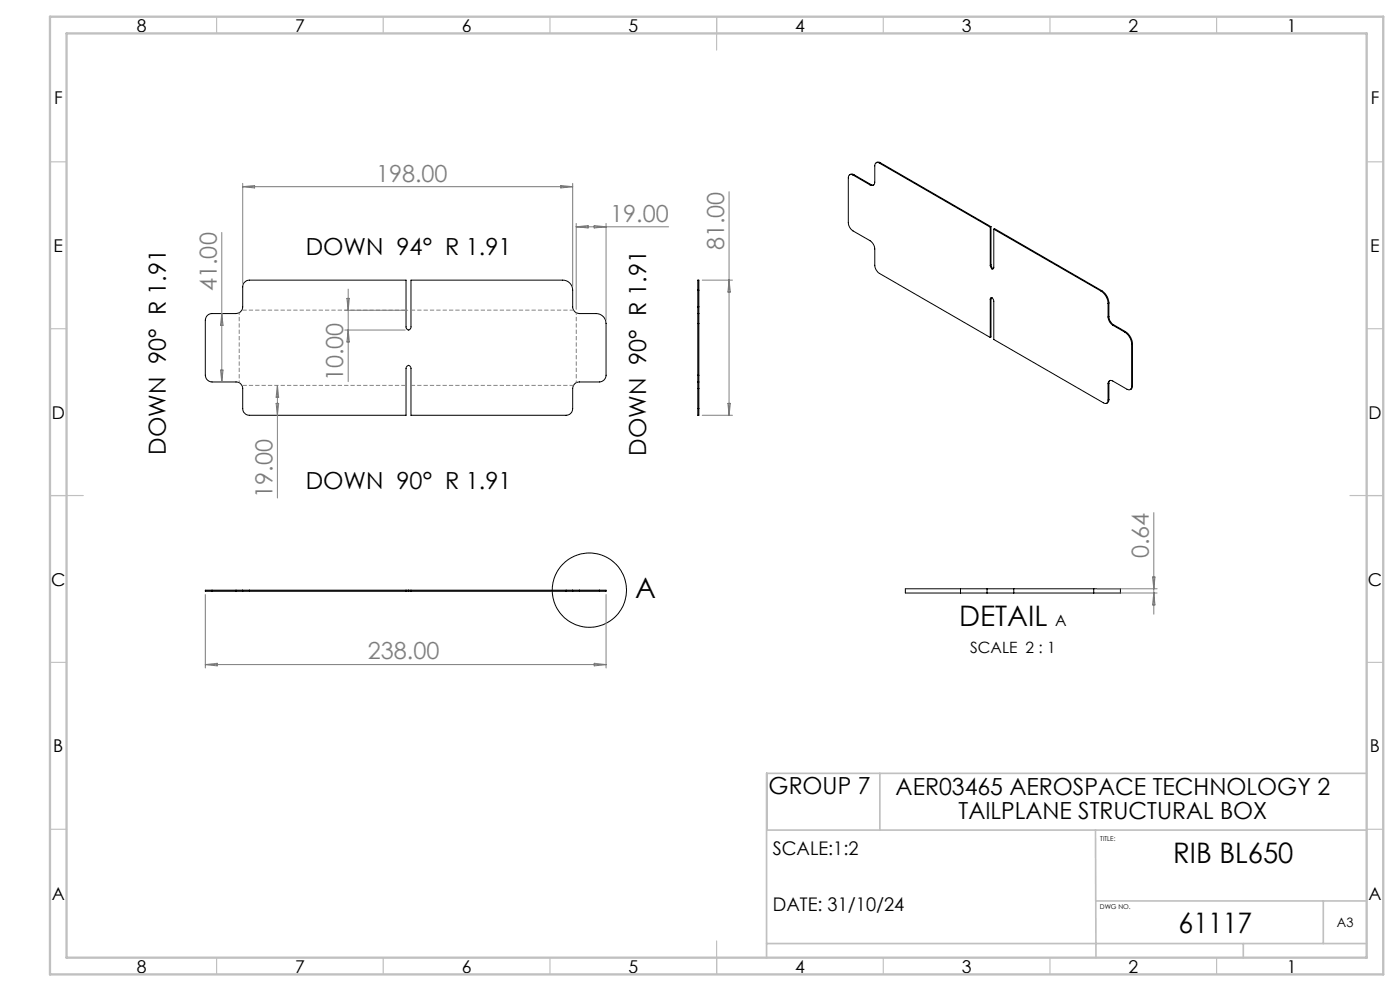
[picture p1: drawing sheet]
<svg xmlns="http://www.w3.org/2000/svg" width="420mm" height="297mm" viewBox="0 0 420 297" stroke-linecap="round" stroke-linejoin="round" font-family="sans-serif">
<g fill="none" stroke="#000" stroke-width=".3">
<path d="M255.9 52.5a.88 .88 0 0 0-1-.1 .88 .88 0 0 0-.4 .9v13.4a3.2 3.2 0 0 0 1.4 2.5l5.1 2.9a3.2 3.2 0 0 1 1.4 2.5v4.9a3.2 3.2 0 0 0 1.4 2.4l33.3 19.2M255.9 52.5l5.1 2.9M256.2 52.3l-.6-.2-.7 .3M256.2 52.3l5 3M256.2 52.3l-.3 .2M261.2 55.3l.9 .1M261.2 55.3l-.2 .1M263.8 48.9a.86 .86 0 0 0-1-.1 .86 .86 0 0 0-.4 .9v4.9a.86 .86 0 0 1-.4 .9 .86 .86 0 0 1-1-.1M263.8 48.9l33.3 19.2M264.1 48.8l-.8-.2-.4 .2M264.1 48.8l33.2 19.1M264.1 48.8l-.3 .1"/>
<path d="M297.1 79.5l.5 1.1M297.1 68.1v11.4M297.3 79.4l.6 1.1M297.3 67.9l-.2 .2M297.3 79.4l-.2 .1M297.3 67.9v11.5M298.1 68.7v11.6l-.1 .2-.4 .1M298.1 68.7l32.2 18.5M298.1 68.7l.3-.2 32.2 18.6M62.2 94.5l.6-.4 .8-.1h7.2a2.05 2.05 0 0 0 2-2v-6a2.05 2.05 0 0 1 2-2h47v14a.76 .76 0 0 0 .8 .9 .76 .76 0 0 0 .7-.9v-14h45.5a2.99 2.99 0 0 1 3 3v5a2.05 2.05 0 0 0 2 2h5a2.98 2.98 0 0 1 3 3v15.5a2.05 2.05 0 0 1-2 2h-6a1.99 1.99 0 0 0-2 1.9v6a1.99 1.99 0 0 1-2 2.1h-46.5v-14a.76 .76 0 0 0-.7-1 .76 .76 0 0 0-.8 1v14h-47a2.05 2.05 0 0 1-2-2.1v-6a1.99 1.99 0 0 0-2-1.9h-7.2a2.05 2.05 0 0 1-2-2v-16.5zM209.3 94v3M209.3 92v2"/>
<path d="M209.3 87v-3h.4v3M209.3 94h.4M209.3 97h.4M209.3 87v5M209.3 97v15.5M209.3 92h.4M209.3 87h.4M209.7 94v3M209.7 92v2M209.7 87v5M209.7 97v15.5M297.1 89.7v-.2a.53 .53 0 0 1 .7-.2 .53 .53 0 0 1 .3 .6v11.8l32.9 19a.85 .85 0 0 0 1 .1 .85 .85 0 0 0 .4-.9"/>
<path d="M297.1 89.7v11.4M297.3 89.6v11.4l-.2 .1M297.3 89.6l-.2 .1M297.4 89.2l-.1 .4M297.9 80.5h.1M297.9 80.5l-.3 .1M330.3 87.2a4.6 4.6 0 0 1 2.1 3.7M330.6 87.1a4.7 4.7 0 0 1 2.1 3.7M330.6 87.1l-.3 .1M332.4 95a3.2 3.2 0 0 0 1.4 2.5M332.4 90.9v4.1M332.7 94.9a2.97 2.97 0 0 0 1.4 2.4"/>
<path d="M332.7 90.8l-.3 .1M332.7 94.9l-.3 .1M332.7 90.8v4.1M333.8 97.5l3.6 2M334.1 97.3l-.3 .2M334.1 97.3l3.5 2.1M337.4 99.5a4.7 4.7 0 0 1 2.1 3.7M337.6 99.4a4.6 4.6 0 0 1 2.1 3.6M337.6 99.4l-.2 .1M209.3 112.5v2M209.3 114.5v1.9M209.3 114.5h.4"/>
<path d="M209.3 112.5h.4M209.3 116.4v6M209.3 116.4h.4M209.7 112.5v2M209.7 114.5v1.9M209.7 116.4v6M332.4 115a.86 .86 0 0 1 .4-.9 .86 .86 0 0 1 1 .1l4.3 2.5a.88 .88 0 0 0 1 0 .88 .88 0 0 0 .4-.9M332.4 115v4.9M332.7 119.8l-.1 .6-.6 .4M332.7 114.9v4.9M332.7 114.9l-.3 .1M332.7 119.8l-.3 .1"/>
<path d="M333 114l-.3 .9M339.5 103.2v12.6M339.7 115.7l-.1 .6-.5 .4M339.7 103l-.2 .2M339.7 115.7l-.2 .1M339.7 103v12.7M209.3 122.4v2.1h.4v-2.1M209.3 122.4h.4M63.6 176.9h-2v.3h2M63.6 176.9h7.2M63.6 177.2h7.2M63.6 176.9v.3"/>
<path d="M70.8 176.9h2M70.8 177.2h2M70.8 176.9v.3M72.8 176.9h2M72.8 177.2h2M72.8 176.9v.3M74.8 176.9v.3M74.8 176.9h47M74.8 177.2h47M121.8 176.9h.8M121.8 177.2h.8M121.8 176.9v.3"/>
<path d="M122.6 176.9h.7M122.6 177.2h.7M122.6 176.9v.3M123.3 176.9v.3M123.3 176.9h46.5M123.3 177.2h46.5M169.8 176.9h2M169.8 177.2h2M169.8 176.9v.3M171.8 176.9h2M171.8 177.2h2M171.8 176.9v.3"/>
<path d="M173.8 176.9h6M173.8 177.2h6M173.8 176.9v.3M179.8 176.9h2v.3h-2M179.8 176.9v.3M288.1 176.5h-16.5v1.2h16.5M288.1 176.5h8M288.1 177.7h8M288.1 176.5v1.2M296.1 176.5h8M296.1 177.7h8M296.1 176.5v1.2"/>
<path d="M304.1 176.5h24M304.1 177.7h24M304.1 176.5v1.2M328.1 176.5h8v1.2h-8M328.1 176.5v1.2"/>
<circle cx="176.8" cy="176.9" r="11.1"/>
</g>
<path d="M172.1 93h-48.8M123.3 115.5h48.8" fill="none" stroke="#808080" stroke-width=".3" stroke-dasharray="1.3 .6" stroke-dashoffset=".1" stroke-linecap="butt"/>
<path d="M121.8 93h-49.2M72.6 115.5h49.2" fill="none" stroke="#808080" stroke-width=".3" stroke-dasharray="1.3 .6" stroke-dashoffset="-.2" stroke-linecap="butt"/>
<path d="M71.8 93.7v21M172.9 93.7v21" fill="none" stroke="#808080" stroke-width=".3" stroke-dasharray="1.3 .6" stroke-dashoffset=".6" stroke-linecap="butt"/>
<g fill="none" stroke="#808080" stroke-width=".3">
<path d="M72.8 55v29.9M72.8 55.9h99M72.8 55.9l3.6-.3v.7zM168.2 55.6l3.6 .3-3.6 .4zM171.8 55v31M218.7 57.5v67M66.5 69.7v44.8M172.9 67v25.7M172.9 68h27.7M172.9 68l3.5-.4v.7zM178.3 67.6l3.5 .4-3.5 .3zM181.8 67v29"/>
<path d="M66.5 94l.4 3.5h-.8zM103.4 98.9h18.2M103.4 93h18.9M104.1 89.4h.7l-.3 3.6zM104.5 86.6v27.8M104.5 98.9l.3 3.6h-.7zM210.7 84h9M218.7 84l.4 3.5h-.7zM66.1 110.9h.8l-.4 3.6zM83.2 115.5v33.8M83.2 115.5l.4 3.6h-.8zM82.8 120.9h.8l-.4 3.6z"/>
<path d="M210.7 124.5h9M218.4 120.9h.7l-.4 3.6zM346.1 153.6v30.5M61.6 178.2v22M181.8 178.2v22M329.1 177.7h18M329.1 176.5h18M345.8 172.9h.7l-.4 3.6zM346.1 177.7l.4 3.6h-.7zM61.6 199.2h120.2M61.6 199.2l3.6-.4v.8zM178.3 198.8l3.5 .4-3.5 .4z"/>
</g>
<g fill="none" stroke="#c0c0c0" stroke-width=".35">
<path d="M65 5v5M115 5v5M165 5v5M215 5v10M265 5v5M315 5v5M365 5v5M15 48.5h5M410 48.5h5M15 98.5h5M410 98.5h5M15 148.5h10"/>
<path d="M405 148.5h10M15 198.5h5M410 198.5h5M15 248.5h5M410 248.5h5M65 287v5M115 287v5M165 287v5M215 282v10M265 287v5M315 287v5M365 287v5"/>
</g>
<path d="M230 231.8v17M263.9 231.8v17M410 231.8h-180v55.2M230 248.8h180M328.6 248.8l.2 38.2M328.7 270h81.3M397 270v12.8M230 282.8h180M373 282.8v4.2" fill="none" stroke="#c0c0c0" stroke-width=".5"/>
<path d="M15 5h400v287h-400zM20 10h390v277h-390z" fill="none" stroke="#c0c0c0" stroke-width=".7"/>
<g font-size="8.5">
<text x="190.5" y="179.2">A</text>
<text x="287.7" y="187.5">DETAIL</text>
<text x="352" y="258.8">RIB BL650</text>
<text x="353.6" y="279.7">61117</text>
</g>
<g font-size="7.1" fill="#808080">
<text x="112.8" y="54.4">198.00</text>
<text x="183" y="66.4">19.00</text>
<text x="217.2" y="75" transform="rotate(-90 217.2 75)">81.00</text>
<text x="65" y="87.2" transform="rotate(-90 65 87.2)">41.00</text>
<text x="102.9" y="114.3" transform="rotate(-90 102.9 114.3)">10.00</text>
<text x="81.7" y="149.2" transform="rotate(-90 81.7 149.2)">19.00</text>
<text x="344.6" y="167.3" transform="rotate(-90 344.6 167.3)">0.64</text>
<text x="110.3" y="197.6">238.00</text>
</g>
<g font-size="7.1">
<text x="91.7" y="76.5">DOWN 94° R 1.91</text>
<text x="49.8" y="136.3" transform="rotate(-90 49.8 136.3)">DOWN 90° R 1.91</text>
<text x="193.8" y="136.6" transform="rotate(-90 193.8 136.6)">DOWN 90° R 1.91</text>
<text x="91.7" y="146.5">DOWN 90° R 1.91</text>
<text x="230.6" y="238">GROUP 7</text>
<text x="268.7" y="238.3">AER03465 AEROSPACE TECHNOLOGY 2</text>
<text x="287.6" y="245.3">TAILPLANE STRUCTURAL BOX</text>
</g>
<g font-size="5.6">
<text x="231.8" y="256.2">SCALE:1:2</text>
<text x="231.8" y="273">DATE: 31/10/24</text>
</g>
<g font-size="5.3">
<text x="41" y="9.5">8</text>
<text x="88.5" y="9.5">7</text>
<text x="138.5" y="9.5">6</text>
<text x="188.5" y="9.5">5</text>
<text x="238.5" y="9.5">4</text>
<text x="288.5" y="9.5">3</text>
<text x="338.5" y="9.5">2</text>
<text x="386" y="9.5">1</text>
<text x="16.2" y="31.2">F</text>
<text x="411.2" y="31.2">F</text>
<text x="16.1" y="75.5">E</text>
<text x="411.1" y="75.5">E</text>
<text x="15.5" y="125.5">D</text>
<text x="410.5" y="125.5">D</text>
<text x="15.4" y="175.5">C</text>
<text x="410.4" y="175.5">C</text>
<text x="16" y="225.5">B</text>
<text x="411" y="225.5">B</text>
<text x="15.5" y="269.7">A</text>
<text x="410.5" y="269.7">A</text>
<text x="41" y="291.5">8</text>
<text x="88.5" y="291.5">7</text>
<text x="138.5" y="291.5">6</text>
<text x="188.5" y="291.5">5</text>
<text x="238.5" y="291.5">4</text>
<text x="288.5" y="291.5">3</text>
<text x="338.5" y="291.5">2</text>
<text x="386" y="291.5">1</text>
</g>
<g font-size="4.7">
<text x="316.6" y="187.5">A</text>
<text x="291.1" y="195.7">SCALE 2 : 1</text>
</g>
<text font-size="3.9" x="401.1" y="277.7">A3</text>
<g font-size="2">
<text x="330.1" y="251.9">TITLE:</text>
<text x="330" y="272.5">DWG NO.</text>
</g>
</svg>
